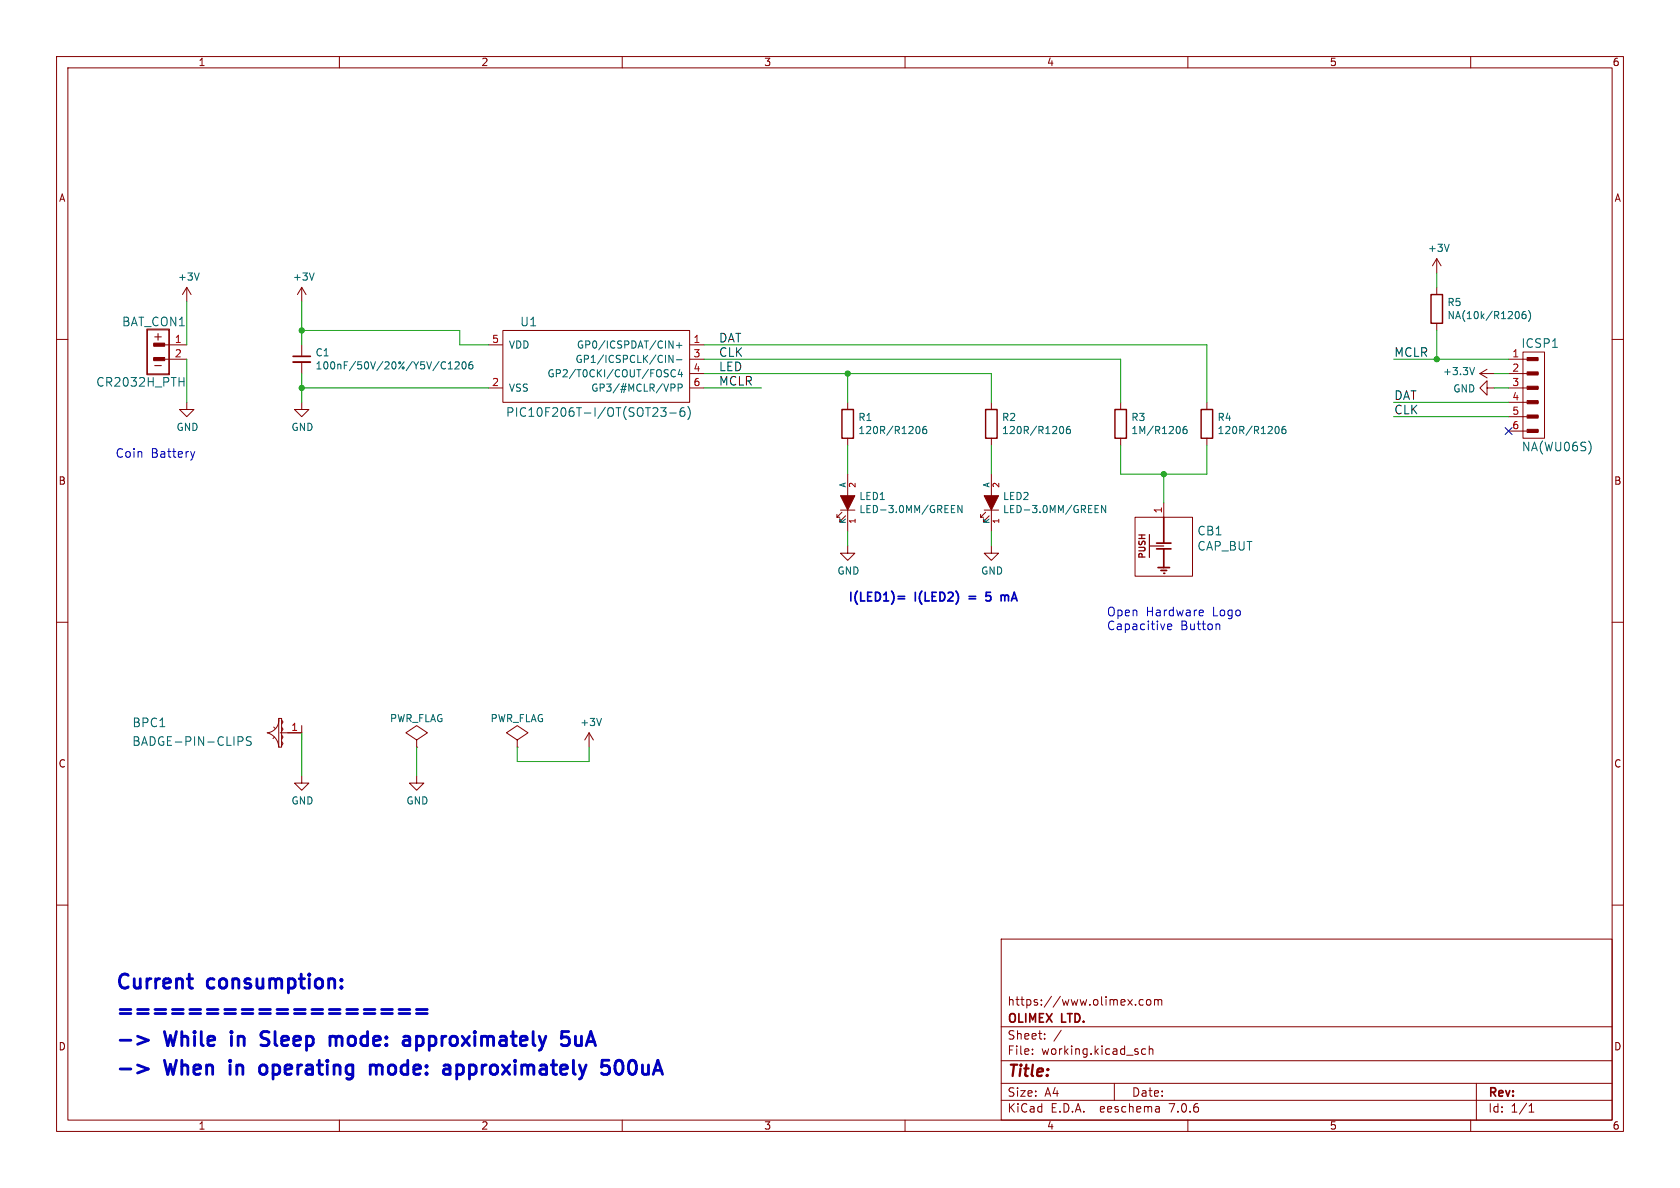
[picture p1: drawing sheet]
(kicad_sch (version 20230121) (generator eeschema)

 (paper "A4")

 (title_block
  (company "OLIMEX LTD.")
  (comment 1 "https://www.olimex.com"))

 (lib_symbols
  (symbol "OSHW-GHOST_Rev_A-rescue:+3.3V" (power) (pin_names (offset 0)) (in_bom yes) (on_board yes)
   (property "Reference" "#PWR" (at 0 -3.81 0) (effects (font (size 1.27 1.27)) hide))
   (property "Value" "+3.3V" (at 0 3.556 0) (effects (font (size 1.27 1.27))))
   (property "Footprint" "" (at 0 0 0) (effects (font (size 1.524 1.524))))
   (property "Datasheet" "" (at 0 0 0) (effects (font (size 1.524 1.524))))
   (symbol "+3.3V_0_1"
    (polyline (pts (xy -0.762 1.27) (xy 0 2.54)) (stroke (width 0) (type solid)) (fill (type none)))
    (polyline (pts (xy 0 0) (xy 0 2.54)) (stroke (width 0) (type solid)) (fill (type none)))
    (polyline (pts (xy 0 2.54) (xy 0.762 1.27)) (stroke (width 0) (type solid)) (fill (type none))))
   (symbol "+3.3V_1_1"
    (pin power_in line (at 0 0 90) (length 0) hide (name "+3V3" (effects (font (size 1.27 1.27)))) (number "1" (effects (font (size 1.27 1.27)))))))
  (symbol "OSHW-GHOST_Rev_A-rescue:+3V" (power) (pin_names (offset 0)) (in_bom yes) (on_board yes)
   (property "Reference" "#PWR" (at 0 -3.81 0) (effects (font (size 1.27 1.27)) hide))
   (property "Value" "+3V" (at 0 3.556 0) (effects (font (size 1.27 1.27))))
   (property "Footprint" "" (at 0 0 0) (effects (font (size 1.524 1.524))))
   (property "Datasheet" "" (at 0 0 0) (effects (font (size 1.524 1.524))))
   (symbol "+3V_0_1"
    (polyline (pts (xy -0.762 1.27) (xy 0 2.54)) (stroke (width 0) (type solid)) (fill (type none)))
    (polyline (pts (xy 0 0) (xy 0 2.54)) (stroke (width 0) (type solid)) (fill (type none)))
    (polyline (pts (xy 0 2.54) (xy 0.762 1.27)) (stroke (width 0) (type solid)) (fill (type none))))
   (symbol "+3V_1_1"
    (pin power_in line (at 0 0 90) (length 0) hide (name "+3V3" (effects (font (size 1.27 1.27)))) (number "1" (effects (font (size 1.27 1.27)))))))
  (symbol "OSHW-GHOST_Rev_A-rescue:BADGE-PIN-CLIPS" (pin_names (offset 1.016)) (in_bom yes) (on_board yes)
   (property "Reference" "BPC" (at 0 12.7 0) (effects (font (size 1.524 1.524))))
   (property "Value" "BADGE-PIN-CLIPS" (at 0 -12.7 0) (effects (font (size 1.524 1.524))))
   (property "Footprint" "" (at 0 0 0) (effects (font (size 1.524 1.524)) hide))
   (property "Datasheet" "" (at 0 0 0) (effects (font (size 1.524 1.524)) hide))
   (symbol "BADGE-PIN-CLIPS_0_1"
    (arc (start -2.286 0) (mid -0.722 0.8362) (end -0.254 2.54) (stroke (width 0) (type solid)) (fill (type none)))
    (arc (start -0.254 -2.54) (mid -0.8497 -0.9318) (end -2.286 0) (stroke (width 0) (type solid)) (fill (type none)))
    (rectangle (start -0.254 2.54) (end 0.254 -2.54) (stroke (width 0) (type solid)) (fill (type none)))
    (polyline (pts (xy -1.016 -0.762) (xy -1.27 -1.016)) (stroke (width 0) (type solid)) (fill (type none)))
    (polyline (pts (xy -0.889 0.762) (xy -1.143 1.016)) (stroke (width 0) (type solid)) (fill (type none)))
    (polyline (pts (xy 0 0) (xy 3.81 0)) (stroke (width 0) (type solid)) (fill (type none)))
    (polyline (pts (xy 3.81 1.27) (xy 3.81 -1.27)) (stroke (width 0) (type solid)) (fill (type none)))
    (polyline (pts (xy 0.254 -1.524) (xy 0.508 -1.905) (xy 0.254 -2.286)) (stroke (width 0) (type solid)) (fill (type none)))
    (polyline (pts (xy 0.254 -0.381) (xy 0.508 -0.762) (xy 0.254 -1.143)) (stroke (width 0) (type solid)) (fill (type none)))
    (polyline (pts (xy 0.254 1.016) (xy 0.508 0.635) (xy 0.254 0.254)) (stroke (width 0) (type solid)) (fill (type none)))
    (polyline (pts (xy 0.254 2.286) (xy 0.508 1.905) (xy 0.254 1.524)) (stroke (width 0) (type solid)) (fill (type none))))
   (symbol "BADGE-PIN-CLIPS_1_1"
    (pin power_in line (at 3.81 0 180) (length 2.4892) (name "~" (effects (font (size 1.27 1.27)))) (number "1" (effects (font (size 1.27 1.27)))))))
  (symbol "OSHW-GHOST_Rev_A-rescue:BAT_CON" (pin_names (offset 1.016)) (in_bom yes) (on_board yes)
   (property "Reference" "BAT_CON" (at 0.635 5.08 0) (effects (font (size 1.524 1.524))))
   (property "Value" "BAT_CON" (at 0 -5.334 0) (effects (font (size 1.524 1.524))))
   (property "Footprint" "" (at 0 0 0) (effects (font (size 1.524 1.524))))
   (property "Datasheet" "" (at 0 0 0) (effects (font (size 1.524 1.524))))
   (symbol "BAT_CON_0_0"
    (rectangle (start -2.0066 4.064) (end 1.9812 -4.0132) (stroke (width 0) (type solid)) (fill (type none)))
    (rectangle (start -1.905 3.9116) (end 1.8796 -3.8608) (stroke (width 0) (type solid)) (fill (type none)))
    (rectangle (start -1.1684 -0.9652) (end 0.762 -1.524) (stroke (width 0) (type solid)) (fill (type none)))
    (rectangle (start -1.1684 1.5748) (end 0.762 1.016) (stroke (width 0) (type solid)) (fill (type none)))
    (rectangle (start -1.0414 1.3716) (end 0.635 1.1684) (stroke (width 0) (type solid)) (fill (type none)))
    (rectangle (start -0.9398 -1.143) (end 0.7366 -1.3462) (stroke (width 0) (type solid)) (fill (type none)))
    (polyline (pts (xy -1.905 -1.27) (xy -1.143 -1.27)) (stroke (width 0) (type solid)) (fill (type none)))
    (polyline (pts (xy -1.905 1.27) (xy -1.143 1.27)) (stroke (width 0) (type solid)) (fill (type none)))
    (rectangle (start 0.6858 1.2446) (end -0.9652 1.3462) (stroke (width 0) (type solid)) (fill (type none)))
    (rectangle (start 0.7112 -1.3208) (end -0.9398 -1.2192) (stroke (width 0) (type solid)) (fill (type none)))
    (rectangle (start 0.7112 1.1176) (end -1.0668 1.4732) (stroke (width 0) (type solid)) (fill (type none)))
    (rectangle (start 0.7366 -1.4224) (end -1.0414 -1.0668) (stroke (width 0) (type solid)) (fill (type none)))
    (text "+" (at 0 2.794 0) (effects (font (size 1.524 1.524))))
    (text "-" (at 0 -2.286 0) (effects (font (size 1.524 1.524)))))
   (symbol "BAT_CON_1_1"
    (pin passive line (at -5.08 1.27 0) (length 2.9972) (name "~" (effects (font (size 1.27 1.27)))) (number "1" (effects (font (size 1.27 1.27)))))
    (pin passive line (at -5.08 -1.27 0) (length 2.9972) (name "~" (effects (font (size 1.27 1.27)))) (number "2" (effects (font (size 1.27 1.27)))))))
  (symbol "OSHW-GHOST_Rev_A-rescue:C" (pin_numbers hide) (pin_names (offset 0.254) hide) (in_bom yes) (on_board yes)
   (property "Reference" "C" (at 0.254 1.778 0) (effects (font (size 1.27 1.27)) (justify left)))
   (property "Value" "C" (at 0.254 -2.032 0) (effects (font (size 1.27 1.27)) (justify left)))
   (property "Footprint" "" (at 0 0 0) (effects (font (size 1.524 1.524))))
   (property "Datasheet" "" (at 0 0 0) (effects (font (size 1.524 1.524))))
   (symbol "C_0_1"
    (polyline (pts (xy -1.524 -0.508) (xy 1.524 -0.508)) (stroke (width 0.3302) (type solid)) (fill (type none)))
    (polyline (pts (xy -1.524 0.508) (xy 1.524 0.508)) (stroke (width 0.3048) (type solid)) (fill (type none))))
   (symbol "C_1_1"
    (pin passive line (at 0 2.54 270) (length 1.905) (name "~" (effects (font (size 1.016 1.016)))) (number "1" (effects (font (size 1.016 1.016)))))
    (pin passive line (at 0 -2.54 90) (length 2.032) (name "~" (effects (font (size 1.016 1.016)))) (number "2" (effects (font (size 1.016 1.016)))))))
  (symbol "OSHW-GHOST_Rev_A-rescue:CAP_BUT" (pin_names (offset 1.016)) (in_bom yes) (on_board yes)
   (property "Reference" "CB" (at -3.81 6.858 0) (effects (font (size 1.524 1.524))))
   (property "Value" "CAP_BUT" (at -0.254 -7.112 0) (effects (font (size 1.524 1.524))))
   (property "Footprint" "" (at 0 0 0) (effects (font (size 1.524 1.524)) hide))
   (property "Datasheet" "" (at 0 0 0) (effects (font (size 1.524 1.524)) hide))
   (symbol "CAP_BUT_0_0"
    (polyline (pts (xy -2.54 0) (xy 0 0)) (stroke (width 0.2032) (type solid)) (fill (type none)))
    (polyline (pts (xy -2.54 2.032) (xy -2.54 -2.032)) (stroke (width 0.2032) (type solid)) (fill (type none)))
    (polyline (pts (xy -1.016 -3.81) (xy 1.016 -3.81)) (stroke (width 0.3048) (type solid)) (fill (type none)))
    (polyline (pts (xy -0.508 -4.318) (xy 0.508 -4.318)) (stroke (width 0.3048) (type solid)) (fill (type none)))
    (polyline (pts (xy 0 -4.826) (xy 0 -4.826)) (stroke (width 0.3048) (type solid)) (fill (type none)))
    (polyline (pts (xy 0 0.508) (xy 0 5.08)) (stroke (width 0.3048) (type solid)) (fill (type none)))
    (polyline (pts (xy -1.27 -0.508) (xy 0 -0.508) (xy 1.27 -0.508)) (stroke (width 0.3048) (type solid)) (fill (type none)))
    (polyline (pts (xy -1.27 0.508) (xy 0 0.508) (xy 1.27 0.508)) (stroke (width 0.3048) (type solid)) (fill (type none)))
    (polyline (pts (xy 0 -0.508) (xy 0 -3.048) (xy 0 -3.81)) (stroke (width 0.3048) (type solid)) (fill (type none)))
    (text "PUSH" (at -3.81 0 900) (effects (font (size 1.0922 1.0922) bold))))
   (symbol "CAP_BUT_0_1"
    (rectangle (start -5.08 5.08) (end 5.08 -5.334) (stroke (width 0) (type solid)) (fill (type none))))
   (symbol "CAP_BUT_1_1"
    (pin bidirectional line (at 0 7.62 270) (length 2.4892) (name "~" (effects (font (size 1.27 1.27)))) (number "1" (effects (font (size 1.27 1.27)))))))
  (symbol "OSHW-GHOST_Rev_A-rescue:CON6" (pin_names (offset 1.016)) (in_bom yes) (on_board yes)
   (property "Reference" "CON" (at -1.27 7.62 0) (effects (font (size 1.524 1.524))))
   (property "Value" "CON6" (at -1.27 -10.16 0) (effects (font (size 1.524 1.524))))
   (property "Footprint" "" (at -1.905 3.81 0) (effects (font (size 1.524 1.524))))
   (property "Datasheet" "" (at -1.905 3.81 0) (effects (font (size 1.524 1.524))))
   (symbol "CON6_0_0"
    (rectangle (start -2.6416 -7.7724) (end -0.8636 -7.4168) (stroke (width 0) (type solid)) (fill (type none)))
    (rectangle (start -2.6416 -5.2324) (end -0.8636 -4.8768) (stroke (width 0) (type solid)) (fill (type none)))
    (rectangle (start -2.6416 -2.6924) (end -0.8636 -2.3368) (stroke (width 0) (type solid)) (fill (type none)))
    (rectangle (start -2.6416 -0.1524) (end -0.8636 0.2032) (stroke (width 0) (type solid)) (fill (type none)))
    (rectangle (start -2.6416 2.3876) (end -0.8636 2.7432) (stroke (width 0) (type solid)) (fill (type none)))
    (rectangle (start -2.6162 -7.6708) (end -0.9652 -7.5692) (stroke (width 0) (type solid)) (fill (type none)))
    (rectangle (start -2.6162 -5.1308) (end -0.9652 -5.0292) (stroke (width 0) (type solid)) (fill (type none)))
    (rectangle (start -2.6162 -2.5908) (end -0.9652 -2.4892) (stroke (width 0) (type solid)) (fill (type none)))
    (rectangle (start -2.6162 -0.0508) (end -0.9652 0.0508) (stroke (width 0) (type solid)) (fill (type none)))
    (rectangle (start -2.6162 2.4892) (end -0.9652 2.5908) (stroke (width 0) (type solid)) (fill (type none)))
    (rectangle (start -2.6162 4.9276) (end -0.8382 5.2832) (stroke (width 0) (type solid)) (fill (type none)))
    (rectangle (start -2.5908 5.0546) (end -0.9398 5.1562) (stroke (width 0) (type solid)) (fill (type none)))
    (rectangle (start -0.9652 -7.493) (end -2.6416 -7.6962) (stroke (width 0) (type solid)) (fill (type none)))
    (rectangle (start -0.9652 -4.953) (end -2.6416 -5.1562) (stroke (width 0) (type solid)) (fill (type none)))
    (rectangle (start -0.9652 -2.413) (end -2.6416 -2.6162) (stroke (width 0) (type solid)) (fill (type none)))
    (rectangle (start -0.9652 0.127) (end -2.6416 -0.0762) (stroke (width 0) (type solid)) (fill (type none)))
    (rectangle (start -0.9652 2.667) (end -2.6416 2.4638) (stroke (width 0) (type solid)) (fill (type none)))
    (rectangle (start -0.8636 5.1816) (end -2.54 4.9784) (stroke (width 0) (type solid)) (fill (type none)))
    (rectangle (start -0.7366 -7.3152) (end -2.667 -7.874) (stroke (width 0) (type solid)) (fill (type none)))
    (rectangle (start -0.7366 -4.7752) (end -2.667 -5.334) (stroke (width 0) (type solid)) (fill (type none)))
    (rectangle (start -0.7366 -2.2352) (end -2.667 -2.794) (stroke (width 0) (type solid)) (fill (type none)))
    (rectangle (start -0.7366 0.3048) (end -2.667 -0.254) (stroke (width 0) (type solid)) (fill (type none)))
    (rectangle (start -0.7366 2.8448) (end -2.667 2.286) (stroke (width 0) (type solid)) (fill (type none)))
    (rectangle (start -0.7366 5.3848) (end -2.667 4.826) (stroke (width 0) (type solid)) (fill (type none)))
    (polyline (pts (xy 0 -7.62) (xy -0.762 -7.62)) (stroke (width 0) (type solid)) (fill (type none)))
    (polyline (pts (xy 0 -5.08) (xy -0.762 -5.08)) (stroke (width 0) (type solid)) (fill (type none)))
    (polyline (pts (xy 0 -2.54) (xy -0.762 -2.54)) (stroke (width 0) (type solid)) (fill (type none)))
    (polyline (pts (xy 0 0) (xy -0.762 0)) (stroke (width 0) (type solid)) (fill (type none)))
    (polyline (pts (xy 0 2.54) (xy -0.762 2.54)) (stroke (width 0) (type solid)) (fill (type none)))
    (polyline (pts (xy 0 5.08) (xy -0.762 5.08)) (stroke (width 0) (type solid)) (fill (type none))))
   (symbol "CON6_0_1"
    (rectangle (start -3.81 6.35) (end 0 -8.89) (stroke (width 0) (type solid)) (fill (type none))))
   (symbol "CON6_1_1"
    (pin passive line (at 2.54 5.08 180) (length 2.54) (name "~" (effects (font (size 1.27 1.27)))) (number "1" (effects (font (size 1.27 1.27)))))
    (pin passive line (at 2.54 2.54 180) (length 2.54) (name "~" (effects (font (size 1.27 1.27)))) (number "2" (effects (font (size 1.27 1.27)))))
    (pin passive line (at 2.54 0 180) (length 2.54) (name "~" (effects (font (size 1.27 1.27)))) (number "3" (effects (font (size 1.27 1.27)))))
    (pin passive line (at 2.54 -2.54 180) (length 2.54) (name "~" (effects (font (size 1.27 1.27)))) (number "4" (effects (font (size 1.27 1.27)))))
    (pin passive line (at 2.54 -5.08 180) (length 2.54) (name "~" (effects (font (size 1.27 1.27)))) (number "5" (effects (font (size 1.27 1.27)))))
    (pin passive line (at 2.54 -7.62 180) (length 2.54) (name "~" (effects (font (size 1.27 1.27)))) (number "6" (effects (font (size 1.27 1.27)))))))
  (symbol "OSHW-GHOST_Rev_A-rescue:GND" (power) (pin_names (offset 0)) (in_bom yes) (on_board yes)
   (property "Reference" "#PWR" (at 0 -6.35 0) (effects (font (size 1.27 1.27)) hide))
   (property "Value" "GND" (at 0 -3.81 0) (effects (font (size 1.27 1.27))))
   (property "Footprint" "" (at 0 0 0) (effects (font (size 1.524 1.524))))
   (property "Datasheet" "" (at 0 0 0) (effects (font (size 1.524 1.524))))
   (symbol "GND_0_1"
    (polyline (pts (xy 0 0) (xy 0 -1.27) (xy 1.27 -1.27) (xy 0 -2.54) (xy -1.27 -1.27) (xy 0 -1.27)) (stroke (width 0) (type solid)) (fill (type none))))
   (symbol "GND_1_1"
    (pin power_in line (at 0 0 270) (length 0) hide (name "GND" (effects (font (size 1.27 1.27)))) (number "1" (effects (font (size 1.27 1.27)))))))
  (symbol "OSHW-GHOST_Rev_A-rescue:LED" (pin_names (offset 0)) (in_bom yes) (on_board yes)
   (property "Reference" "LED" (at 0 2.54 0) (effects (font (size 1.27 1.27))))
   (property "Value" "LED" (at 0 -2.54 0) (effects (font (size 1.27 1.27))))
   (property "Footprint" "" (at 0 0 0) (effects (font (size 1.524 1.524))))
   (property "Datasheet" "" (at 0 0 0) (effects (font (size 1.524 1.524))))
   (symbol "LED_0_1"
    (polyline (pts (xy -3.302 1.397) (xy -3.302 0.889)) (stroke (width 0) (type solid)) (fill (type none)))
    (polyline (pts (xy -2.54 1.905) (xy -2.032 1.905)) (stroke (width 0) (type solid)) (fill (type none)))
    (polyline (pts (xy -1.27 -1.27) (xy -1.27 1.27)) (stroke (width 0) (type solid)) (fill (type none)))
    (polyline (pts (xy -2.286 0.381) (xy -3.302 1.397) (xy -2.794 1.397)) (stroke (width 0) (type solid)) (fill (type none)))
    (polyline (pts (xy -1.651 1.016) (xy -2.54 1.905) (xy -2.54 1.397)) (stroke (width 0) (type solid)) (fill (type none)))
    (polyline (pts (xy 1.27 -1.27) (xy -1.27 0) (xy 1.27 1.27)) (stroke (width 0) (type solid)) (fill (type outline))))
   (symbol "LED_1_1"
    (pin passive line (at -5.08 0 0) (length 3.81) (name "K" (effects (font (size 1.016 1.016)))) (number "1" (effects (font (size 1.016 1.016)))))
    (pin passive line (at 5.08 0 180) (length 3.81) (name "A" (effects (font (size 1.016 1.016)))) (number "2" (effects (font (size 1.016 1.016)))))))
  (symbol "OSHW-GHOST_Rev_A-rescue:PIC10F206T-I/OT(SOT23-6)" (pin_names (offset 1.016)) (in_bom yes) (on_board yes)
   (property "Reference" "U" (at -14.986 6.35 0) (effects (font (size 1.524 1.524))))
   (property "Value" "PIC10F206T-I/OT(SOT23-6)" (at -1.016 -9.398 0) (effects (font (size 1.524 1.524))))
   (property "Footprint" "" (at -7.62 -5.08 0) (effects (font (size 1.524 1.524)) hide))
   (property "Datasheet" "" (at -7.62 -5.08 0) (effects (font (size 1.524 1.524)) hide))
   (symbol "PIC10F206T-I/OT(SOT23-6)_0_1"
    (rectangle (start -17.78 5.08) (end 15.24 -7.62) (stroke (width 0) (type solid)) (fill (type none))))
   (symbol "PIC10F206T-I/OT(SOT23-6)_1_1"
    (pin bidirectional line (at 17.78 2.54 180) (length 2.4892) (name "GP0/ICSPDAT/CIN+" (effects (font (size 1.27 1.27)))) (number "1" (effects (font (size 1.27 1.27)))))
    (pin power_in line (at -20.32 -5.08 0) (length 2.4892) (name "VSS" (effects (font (size 1.27 1.27)))) (number "2" (effects (font (size 1.27 1.27)))))
    (pin bidirectional line (at 17.78 0 180) (length 2.4892) (name "GP1/ICSPCLK/CIN-" (effects (font (size 1.27 1.27)))) (number "3" (effects (font (size 1.27 1.27)))))
    (pin bidirectional line (at 17.78 -2.54 180) (length 2.4892) (name "GP2/T0CKI/COUT/FOSC4" (effects (font (size 1.27 1.27)))) (number "4" (effects (font (size 1.27 1.27)))))
    (pin power_in line (at -20.32 2.54 0) (length 2.4892) (name "VDD" (effects (font (size 1.27 1.27)))) (number "5" (effects (font (size 1.27 1.27)))))
    (pin input line (at 17.78 -5.08 180) (length 2.4892) (name "GP3/#MCLR/VPP" (effects (font (size 1.27 1.27)))) (number "6" (effects (font (size 1.27 1.27)))))))
  (symbol "OSHW-GHOST_Rev_A-rescue:PWR_FLAG" (power) (pin_numbers hide) (pin_names (offset 0) hide) (in_bom yes) (on_board yes)
   (property "Reference" "#FLG" (at 0 2.413 0) (effects (font (size 1.27 1.27)) hide))
   (property "Value" "PWR_FLAG" (at 0 4.572 0) (effects (font (size 1.27 1.27))))
   (property "Footprint" "" (at 0 0 0) (effects (font (size 1.524 1.524))))
   (property "Datasheet" "" (at 0 0 0) (effects (font (size 1.524 1.524))))
   (symbol "PWR_FLAG_0_0"
    (pin power_out line (at 0 0 90) (length 0) (name "pwr" (effects (font (size 0.508 0.508)))) (number "1" (effects (font (size 0.508 0.508))))))
   (symbol "PWR_FLAG_0_1"
    (polyline (pts (xy 0 0) (xy 0 1.27) (xy -1.905 2.54) (xy 0 3.81) (xy 1.905 2.54) (xy 0 1.27)) (stroke (width 0) (type solid)) (fill (type none)))))
  (symbol "OSHW-GHOST_Rev_A-rescue:R" (pin_numbers hide) (pin_names (offset 0)) (in_bom yes) (on_board yes)
   (property "Reference" "R" (at 0 2.032 0) (effects (font (size 1.27 1.27))))
   (property "Value" "R" (at 0 0 0) (effects (font (size 1.27 1.27))))
   (property "Footprint" "" (at 0 -1.778 0) (effects (font (size 0.762 0.762))))
   (property "Datasheet" "" (at 0 0 90) (effects (font (size 0.762 0.762))))
   (symbol "R_0_1"
    (rectangle (start 2.54 -1.016) (end -2.54 1.016) (stroke (width 0.254) (type solid)) (fill (type none))))
   (symbol "R_1_1"
    (pin passive line (at -3.81 0 0) (length 1.27) (name "~" (effects (font (size 1.524 1.524)))) (number "1" (effects (font (size 1.524 1.524)))))
    (pin passive line (at 3.81 0 180) (length 1.27) (name "~" (effects (font (size 1.524 1.524)))) (number "2" (effects (font (size 1.524 1.524))))))))

 (junction (at 205.74 83.82) (diameter 0) (color 0 0 0 0))
 (junction (at 53.34 68.58) (diameter 0) (color 0 0 0 0))
 (junction (at 254 63.5) (diameter 0) (color 0 0 0 0))
 (junction (at 53.34 58.42) (diameter 0) (color 0 0 0 0))
 (junction (at 149.86 66.04) (diameter 0) (color 0 0 0 0))

 (no_connect (at 266.7 76.2))

 (wire (pts (xy 246.38 63.5) (xy 254 63.5)) (stroke (width 0) (type default)))
 (wire (pts (xy 198.12 63.5) (xy 198.12 71.12)) (stroke (width 0) (type default)))
 (wire (pts (xy 266.7 71.12) (xy 246.38 71.12)) (stroke (width 0) (type default)))
 (wire (pts (xy 254 63.5) (xy 266.7 63.5)) (stroke (width 0) (type default)))
 (wire (pts (xy 53.34 66.04) (xy 53.34 68.58)) (stroke (width 0) (type default)))
 (wire (pts (xy 86.36 60.96) (xy 81.28 60.96)) (stroke (width 0) (type default)))
 (wire (pts (xy 213.36 60.96) (xy 213.36 71.12)) (stroke (width 0) (type default)))
 (wire (pts (xy 149.86 66.04) (xy 175.26 66.04)) (stroke (width 0) (type default)))
 (wire (pts (xy 254 58.42) (xy 254 63.5)) (stroke (width 0) (type default)))
 (wire (pts (xy 91.44 134.62) (xy 104.14 134.62)) (stroke (width 0) (type default)))
 (wire (pts (xy 53.34 58.42) (xy 53.34 60.96)) (stroke (width 0) (type default)))
 (wire (pts (xy 33.02 63.5) (xy 33.02 71.12)) (stroke (width 0) (type default)))
 (wire (pts (xy 175.26 66.04) (xy 175.26 71.12)) (stroke (width 0) (type default)))
 (wire (pts (xy 205.74 83.82) (xy 213.36 83.82)) (stroke (width 0) (type default)))
 (wire (pts (xy 91.44 132.08) (xy 91.44 134.62)) (stroke (width 0) (type default)))
 (wire (pts (xy 53.34 129.54) (xy 53.34 137.16)) (stroke (width 0) (type default)))
 (wire (pts (xy 264.16 66.04) (xy 266.7 66.04)) (stroke (width 0) (type default)))
 (wire (pts (xy 205.74 88.9) (xy 205.74 83.82)) (stroke (width 0) (type default)))
 (wire (pts (xy 104.14 134.62) (xy 104.14 132.08)) (stroke (width 0) (type default)))
 (wire (pts (xy 254 48.26) (xy 254 50.8)) (stroke (width 0) (type default)))
 (wire (pts (xy 175.26 93.98) (xy 175.26 96.52)) (stroke (width 0) (type default)))
 (wire (pts (xy 264.16 68.58) (xy 266.7 68.58)) (stroke (width 0) (type default)))
 (wire (pts (xy 149.86 93.98) (xy 149.86 96.52)) (stroke (width 0) (type default)))
 (wire (pts (xy 81.28 58.42) (xy 53.34 58.42)) (stroke (width 0) (type default)))
 (wire (pts (xy 124.46 66.04) (xy 149.86 66.04)) (stroke (width 0) (type default)))
 (wire (pts (xy 266.7 73.66) (xy 246.38 73.66)) (stroke (width 0) (type default)))
 (wire (pts (xy 124.46 60.96) (xy 213.36 60.96)) (stroke (width 0) (type default)))
 (wire (pts (xy 149.86 71.12) (xy 149.86 66.04)) (stroke (width 0) (type default)))
 (wire (pts (xy 124.46 68.58) (xy 134.62 68.58)) (stroke (width 0) (type default)))
 (wire (pts (xy 175.26 78.74) (xy 175.26 83.82)) (stroke (width 0) (type default)))
 (wire (pts (xy 86.36 68.58) (xy 53.34 68.58)) (stroke (width 0) (type default)))
 (wire (pts (xy 124.46 63.5) (xy 198.12 63.5)) (stroke (width 0) (type default)))
 (wire (pts (xy 213.36 83.82) (xy 213.36 78.74)) (stroke (width 0) (type default)))
 (wire (pts (xy 53.34 68.58) (xy 53.34 71.12)) (stroke (width 0) (type default)))
 (wire (pts (xy 81.28 60.96) (xy 81.28 58.42)) (stroke (width 0) (type default)))
 (wire (pts (xy 149.86 78.74) (xy 149.86 83.82)) (stroke (width 0) (type default)))
 (wire (pts (xy 198.12 83.82) (xy 205.74 83.82)) (stroke (width 0) (type default)))
 (wire (pts (xy 73.66 137.16) (xy 73.66 132.08)) (stroke (width 0) (type default)))
 (wire (pts (xy 33.02 60.96) (xy 33.02 53.34)) (stroke (width 0) (type default)))
 (wire (pts (xy 198.12 78.74) (xy 198.12 83.82)) (stroke (width 0) (type default)))
 (wire (pts (xy 53.34 53.34) (xy 53.34 58.42)) (stroke (width 0) (type default)))

 (text "I(LED1)= I(LED2) = 5 mA" (at 149.86 106.68 0) (effects (font (size 1.524 1.524) (thickness 0.3048) bold) (justify left bottom)))
 (text "Current consumption:" (at 20.32 175.26 0) (effects (font (size 2.4892 2.4892) (thickness 0.4978) bold) (justify left bottom)))
 (text "-> When in operating mode: approximately 500uA" (at 20.32 190.5 0) (effects (font (size 2.4892 2.4892) (thickness 0.4978) bold) (justify left bottom)))
 (text "Open Hardware Logo\nCapacitive Button" (at 195.58 111.76 0) (effects (font (size 1.524 1.524)) (justify left bottom)))
 (text "==================" (at 20.32 180.34 0) (effects (font (size 2.4892 2.4892) (thickness 0.4978) bold) (justify left bottom)))
 (text "-> While in Sleep mode: approximately 5uA" (at 20.32 185.42 0) (effects (font (size 2.4892 2.4892) (thickness 0.4978) bold) (justify left bottom)))
 (text "Coin Battery" (at 20.32 81.28 0) (effects (font (size 1.524 1.524)) (justify left bottom)))

 (label "DAT" (at 127 60.96 0) (effects (font (size 1.524 1.524)) (justify left bottom)))
 (label "DAT" (at 246.38 71.12 0) (effects (font (size 1.524 1.524)) (justify left bottom)))
 (label "MCLR" (at 127 68.58 0) (effects (font (size 1.524 1.524)) (justify left bottom)))
 (label "LED" (at 127 66.04 0) (effects (font (size 1.524 1.524)) (justify left bottom)))
 (label "MCLR" (at 246.38 63.5 0) (effects (font (size 1.524 1.524)) (justify left bottom)))
 (label "CLK" (at 246.38 73.66 0) (effects (font (size 1.524 1.524)) (justify left bottom)))
 (label "CLK" (at 127 63.5 0) (effects (font (size 1.524 1.524)) (justify left bottom)))

 (symbol (lib_id "OSHW-GHOST_Rev_A-rescue:BAT_CON") (at 27.94 62.23 0) (mirror y) (unit 1) (in_bom yes) (on_board yes) (dnp no)
  (property "Reference" "BAT_CON1" (at 33.02 56.896 0) (effects (font (size 1.524 1.524)) (justify left)))
  (property "Value" "CR2032H_PTH" (at 33.02 67.564 0) (effects (font (size 1.524 1.524)) (justify left)))
  (property "Footprint" "OLIMEX_Connectors-FP:CR2032H_PTH" (at 27.94 62.23 0) (effects (font (size 1.524 1.524)) hide))
  (property "Datasheet" "" (at 27.94 62.23 0) (effects (font (size 1.524 1.524))))
  (property "Fieldname 1" "Value 1" (at 27.94 62.23 0) (effects (font (size 1.524 1.524)) hide))
  (property "Fieldname2" "Value2" (at 27.94 62.23 0) (effects (font (size 1.524 1.524)) hide))
  (property "Fieldname3" "Value3" (at 27.94 62.23 0) (effects (font (size 1.524 1.524)) hide)) (pin "1") (pin "2"))

 (symbol (lib_id "OSHW-GHOST_Rev_A-rescue:PIC10F206T-I/OT(SOT23-6)") (at 106.68 63.5 0) (unit 1) (in_bom yes) (on_board yes) (dnp no)
  (property "Reference" "U1" (at 93.472 56.896 0) (effects (font (size 1.524 1.524))))
  (property "Value" "PIC10F206T-I/OT(SOT23-6)" (at 105.918 72.898 0) (effects (font (size 1.524 1.524))))
  (property "Footprint" "OLIMEX_IC-FP:SOT23-6" (at 99.06 68.58 0) (effects (font (size 1.524 1.524)) hide))
  (property "Datasheet" "" (at 99.06 68.58 0) (effects (font (size 1.524 1.524)) hide))
  (property "Fieldname 1" "Value 1" (at 106.68 63.5 0) (effects (font (size 1.524 1.524)) hide))
  (property "Fieldname2" "Value2" (at 106.68 63.5 0) (effects (font (size 1.524 1.524)) hide))
  (property "Fieldname3" "Value3" (at 106.68 63.5 0) (effects (font (size 1.524 1.524)) hide)) (pin "1") (pin "2") (pin "3") (pin "4") (pin "5") (pin "6"))

 (symbol (lib_id "OSHW-GHOST_Rev_A-rescue:C") (at 53.34 63.5 0) (unit 1) (in_bom yes) (on_board yes) (dnp no)
  (property "Reference" "C1" (at 55.6768 62.3316 0) (effects (font (size 1.27 1.27)) (justify left)))
  (property "Value" "100nF/50V/20%/Y5V/C1206" (at 55.6768 64.643 0) (effects (font (size 1.27 1.27)) (justify left)))
  (property "Footprint" "OLIMEX_RLC-FP:C_1206_5MIL_DWS" (at 53.34 63.5 0) (effects (font (size 1.524 1.524)) hide))
  (property "Datasheet" "" (at 53.34 63.5 0) (effects (font (size 1.524 1.524))))
  (property "Fieldname 1" "Value 1" (at 53.34 63.5 0) (effects (font (size 1.524 1.524)) hide))
  (property "Fieldname2" "Value2" (at 53.34 63.5 0) (effects (font (size 1.524 1.524)) hide))
  (property "Fieldname3" "Value3" (at 53.34 63.5 0) (effects (font (size 1.524 1.524)) hide)) (pin "1") (pin "2"))

 (symbol (lib_id "OSHW-GHOST_Rev_A-rescue:GND") (at 53.34 71.12 0) (unit 1) (in_bom yes) (on_board yes) (dnp no)
  (property "Reference" "#PWR01" (at 53.34 77.47 0) (effects (font (size 1.27 1.27)) hide))
  (property "Value" "GND" (at 53.467 75.5142 0) (effects (font (size 1.27 1.27))))
  (property "Footprint" "" (at 53.34 71.12 0) (effects (font (size 1.524 1.524))))
  (property "Datasheet" "" (at 53.34 71.12 0) (effects (font (size 1.524 1.524)))) (pin "1"))

 (symbol (lib_id "OSHW-GHOST_Rev_A-rescue:GND") (at 33.02 71.12 0) (unit 1) (in_bom yes) (on_board yes) (dnp no)
  (property "Reference" "#PWR02" (at 33.02 77.47 0) (effects (font (size 1.27 1.27)) hide))
  (property "Value" "GND" (at 33.147 75.5142 0) (effects (font (size 1.27 1.27))))
  (property "Footprint" "" (at 33.02 71.12 0) (effects (font (size 1.524 1.524))))
  (property "Datasheet" "" (at 33.02 71.12 0) (effects (font (size 1.524 1.524)))) (pin "1"))

 (symbol (lib_id "OSHW-GHOST_Rev_A-rescue:R") (at 198.12 74.93 270) (unit 1) (in_bom yes) (on_board yes) (dnp no)
  (property "Reference" "R3" (at 199.898 73.7616 90) (effects (font (size 1.27 1.27)) (justify left)))
  (property "Value" "1M/R1206" (at 199.898 76.073 90) (effects (font (size 1.27 1.27)) (justify left)))
  (property "Footprint" "OLIMEX_RLC-FP:R_1206_5MIL_DWS" (at 196.342 74.93 0) (effects (font (size 0.762 0.762)) hide))
  (property "Datasheet" "" (at 198.12 74.93 90) (effects (font (size 0.762 0.762))))
  (property "Fieldname 1" "Value 1" (at 198.12 74.93 0) (effects (font (size 1.524 1.524)) hide))
  (property "Fieldname2" "Value2" (at 198.12 74.93 0) (effects (font (size 1.524 1.524)) hide))
  (property "Fieldname3" "Value3" (at 198.12 74.93 0) (effects (font (size 1.524 1.524)) hide)) (pin "1") (pin "2"))

 (symbol (lib_id "OSHW-GHOST_Rev_A-rescue:R") (at 213.36 74.93 270) (unit 1) (in_bom yes) (on_board yes) (dnp no)
  (property "Reference" "R4" (at 215.138 73.7616 90) (effects (font (size 1.27 1.27)) (justify left)))
  (property "Value" "120R/R1206" (at 215.138 76.073 90) (effects (font (size 1.27 1.27)) (justify left)))
  (property "Footprint" "OLIMEX_RLC-FP:R_1206_5MIL_DWS" (at 211.582 74.93 0) (effects (font (size 0.762 0.762)) hide))
  (property "Datasheet" "" (at 213.36 74.93 90) (effects (font (size 0.762 0.762))))
  (property "Fieldname 1" "Value 1" (at 213.36 74.93 0) (effects (font (size 1.524 1.524)) hide))
  (property "Fieldname2" "Value2" (at 213.36 74.93 0) (effects (font (size 1.524 1.524)) hide))
  (property "Fieldname3" "Value3" (at 213.36 74.93 0) (effects (font (size 1.524 1.524)) hide)) (pin "1") (pin "2"))

 (symbol (lib_id "OSHW-GHOST_Rev_A-rescue:CAP_BUT") (at 205.74 96.52 0) (unit 1) (in_bom yes) (on_board yes) (dnp no)
  (property "Reference" "CB1" (at 211.5312 93.853 0) (effects (font (size 1.524 1.524)) (justify left)))
  (property "Value" "CAP_BUT" (at 211.5312 96.5454 0) (effects (font (size 1.524 1.524)) (justify left)))
  (property "Footprint" "OLIMEX_Buttons-FP:CAP_BUT_LOGO_OPENHARDWARE_16x16" (at 205.74 96.52 0) (effects (font (size 1.524 1.524)) hide))
  (property "Datasheet" "" (at 205.74 96.52 0) (effects (font (size 1.524 1.524)) hide))
  (property "Fieldname 1" "Value 1" (at 205.74 96.52 0) (effects (font (size 1.524 1.524)) hide))
  (property "Fieldname2" "Value2" (at 205.74 96.52 0) (effects (font (size 1.524 1.524)) hide))
  (property "Fieldname3" "Value3" (at 205.74 96.52 0) (effects (font (size 1.524 1.524)) hide)) (pin "1"))

 (symbol (lib_id "OSHW-GHOST_Rev_A-rescue:R") (at 149.86 74.93 270) (unit 1) (in_bom yes) (on_board yes) (dnp no)
  (property "Reference" "R1" (at 151.638 73.7616 90) (effects (font (size 1.27 1.27)) (justify left)))
  (property "Value" "120R/R1206" (at 151.638 76.073 90) (effects (font (size 1.27 1.27)) (justify left)))
  (property "Footprint" "OLIMEX_RLC-FP:R_1206_5MIL_DWS" (at 148.082 74.93 0) (effects (font (size 0.762 0.762)) hide))
  (property "Datasheet" "" (at 149.86 74.93 90) (effects (font (size 0.762 0.762))))
  (property "Fieldname 1" "Value 1" (at 149.86 74.93 0) (effects (font (size 1.524 1.524)) hide))
  (property "Fieldname2" "Value2" (at 149.86 74.93 0) (effects (font (size 1.524 1.524)) hide))
  (property "Fieldname3" "Value3" (at 149.86 74.93 0) (effects (font (size 1.524 1.524)) hide)) (pin "1") (pin "2"))

 (symbol (lib_id "OSHW-GHOST_Rev_A-rescue:R") (at 175.26 74.93 270) (unit 1) (in_bom yes) (on_board yes) (dnp no)
  (property "Reference" "R2" (at 177.038 73.7616 90) (effects (font (size 1.27 1.27)) (justify left)))
  (property "Value" "120R/R1206" (at 177.038 76.073 90) (effects (font (size 1.27 1.27)) (justify left)))
  (property "Footprint" "OLIMEX_RLC-FP:R_1206_5MIL_DWS" (at 173.482 74.93 0) (effects (font (size 0.762 0.762)) hide))
  (property "Datasheet" "" (at 175.26 74.93 90) (effects (font (size 0.762 0.762))))
  (property "Fieldname 1" "Value 1" (at 175.26 74.93 0) (effects (font (size 1.524 1.524)) hide))
  (property "Fieldname2" "Value2" (at 175.26 74.93 0) (effects (font (size 1.524 1.524)) hide))
  (property "Fieldname3" "Value3" (at 175.26 74.93 0) (effects (font (size 1.524 1.524)) hide)) (pin "1") (pin "2"))

 (symbol (lib_id "OSHW-GHOST_Rev_A-rescue:LED") (at 149.86 88.9 90) (unit 1) (in_bom yes) (on_board yes) (dnp no)
  (property "Reference" "LED1" (at 151.8158 87.7316 90) (effects (font (size 1.27 1.27)) (justify right)))
  (property "Value" "LED-3.0MM/GREEN" (at 151.8158 90.043 90) (effects (font (size 1.27 1.27)) (justify right)))
  (property "Footprint" "OLIMEX_LEDs-FP:LED-3mm-PTH-KA" (at 149.86 88.9 0) (effects (font (size 1.524 1.524)) hide))
  (property "Datasheet" "" (at 149.86 88.9 0) (effects (font (size 1.524 1.524))))
  (property "Fieldname 1" "Value 1" (at 149.86 88.9 0) (effects (font (size 1.524 1.524)) hide))
  (property "Fieldname2" "Value2" (at 149.86 88.9 0) (effects (font (size 1.524 1.524)) hide))
  (property "Fieldname3" "Value3" (at 149.86 88.9 0) (effects (font (size 1.524 1.524)) hide)) (pin "1") (pin "2"))

 (symbol (lib_id "OSHW-GHOST_Rev_A-rescue:LED") (at 175.26 88.9 90) (unit 1) (in_bom yes) (on_board yes) (dnp no)
  (property "Reference" "LED2" (at 177.2158 87.7316 90) (effects (font (size 1.27 1.27)) (justify right)))
  (property "Value" "LED-3.0MM/GREEN" (at 177.2158 90.043 90) (effects (font (size 1.27 1.27)) (justify right)))
  (property "Footprint" "OLIMEX_LEDs-FP:LED-3mm-PTH-KA" (at 175.26 88.9 0) (effects (font (size 1.524 1.524)) hide))
  (property "Datasheet" "" (at 175.26 88.9 0) (effects (font (size 1.524 1.524))))
  (property "Fieldname 1" "Value 1" (at 175.26 88.9 0) (effects (font (size 1.524 1.524)) hide))
  (property "Fieldname2" "Value2" (at 175.26 88.9 0) (effects (font (size 1.524 1.524)) hide))
  (property "Fieldname3" "Value3" (at 175.26 88.9 0) (effects (font (size 1.524 1.524)) hide)) (pin "1") (pin "2"))

 (symbol (lib_id "OSHW-GHOST_Rev_A-rescue:GND") (at 149.86 96.52 0) (unit 1) (in_bom yes) (on_board yes) (dnp no)
  (property "Reference" "#PWR05" (at 149.86 102.87 0) (effects (font (size 1.27 1.27)) hide))
  (property "Value" "GND" (at 149.987 100.9142 0) (effects (font (size 1.27 1.27))))
  (property "Footprint" "" (at 149.86 96.52 0) (effects (font (size 1.524 1.524))))
  (property "Datasheet" "" (at 149.86 96.52 0) (effects (font (size 1.524 1.524)))) (pin "1"))

 (symbol (lib_id "OSHW-GHOST_Rev_A-rescue:GND") (at 175.26 96.52 0) (unit 1) (in_bom yes) (on_board yes) (dnp no)
  (property "Reference" "#PWR06" (at 175.26 102.87 0) (effects (font (size 1.27 1.27)) hide))
  (property "Value" "GND" (at 175.387 100.9142 0) (effects (font (size 1.27 1.27))))
  (property "Footprint" "" (at 175.26 96.52 0) (effects (font (size 1.524 1.524))))
  (property "Datasheet" "" (at 175.26 96.52 0) (effects (font (size 1.524 1.524)))) (pin "1"))

 (symbol (lib_id "OSHW-GHOST_Rev_A-rescue:CON6") (at 269.24 68.58 0) (mirror y) (unit 1) (in_bom yes) (on_board yes) (dnp no)
  (property "Reference" "ICSP1" (at 272.288 60.706 0) (effects (font (size 1.524 1.524))))
  (property "Value" "NA(WU06S)" (at 275.336 78.994 0) (effects (font (size 1.524 1.524))))
  (property "Footprint" "OLIMEX_Connectors-FP:ICSP-WU06S" (at 271.145 64.77 0) (effects (font (size 1.524 1.524)) hide))
  (property "Datasheet" "" (at 271.145 64.77 0) (effects (font (size 1.524 1.524))))
  (property "Fieldname 1" "Value 1" (at 269.24 68.58 0) (effects (font (size 1.524 1.524)) hide))
  (property "Fieldname2" "Value2" (at 269.24 68.58 0) (effects (font (size 1.524 1.524)) hide))
  (property "Fieldname3" "Value3" (at 269.24 68.58 0) (effects (font (size 1.524 1.524)) hide)) (pin "1") (pin "2") (pin "3") (pin "4") (pin "5") (pin "6"))

 (symbol (lib_id "OSHW-GHOST_Rev_A-rescue:R") (at 254 54.61 270) (unit 1) (in_bom yes) (on_board yes) (dnp no)
  (property "Reference" "R5" (at 255.778 53.4416 90) (effects (font (size 1.27 1.27)) (justify left)))
  (property "Value" "NA(10k/R1206)" (at 255.778 55.753 90) (effects (font (size 1.27 1.27)) (justify left)))
  (property "Footprint" "OLIMEX_RLC-FP:R_1206_5MIL_DWS" (at 252.222 54.61 0) (effects (font (size 0.762 0.762)) hide))
  (property "Datasheet" "" (at 254 54.61 90) (effects (font (size 0.762 0.762))))
  (property "Fieldname 1" "Value 1" (at 254 54.61 0) (effects (font (size 1.524 1.524)) hide))
  (property "Fieldname2" "Value2" (at 254 54.61 0) (effects (font (size 1.524 1.524)) hide))
  (property "Fieldname3" "Value3" (at 254 54.61 0) (effects (font (size 1.524 1.524)) hide)) (pin "1") (pin "2"))

 (symbol (lib_id "OSHW-GHOST_Rev_A-rescue:+3.3V") (at 264.16 66.04 90) (unit 1) (in_bom yes) (on_board yes) (dnp no)
  (property "Reference" "#PWR08" (at 267.97 66.04 0) (effects (font (size 1.27 1.27)) hide))
  (property "Value" "+3.3V" (at 260.9088 65.659 90) (effects (font (size 1.27 1.27)) (justify left)))
  (property "Footprint" "" (at 264.16 66.04 0) (effects (font (size 1.524 1.524))))
  (property "Datasheet" "" (at 264.16 66.04 0) (effects (font (size 1.524 1.524)))) (pin "1"))

 (symbol (lib_id "OSHW-GHOST_Rev_A-rescue:GND") (at 264.16 68.58 270) (unit 1) (in_bom yes) (on_board yes) (dnp no)
  (property "Reference" "#PWR09" (at 257.81 68.58 0) (effects (font (size 1.27 1.27)) hide))
  (property "Value" "GND" (at 260.9088 68.707 90) (effects (font (size 1.27 1.27)) (justify right)))
  (property "Footprint" "" (at 264.16 68.58 0) (effects (font (size 1.524 1.524))))
  (property "Datasheet" "" (at 264.16 68.58 0) (effects (font (size 1.524 1.524)))) (pin "1"))

 (symbol (lib_id "OSHW-GHOST_Rev_A-rescue:GND") (at 53.34 137.16 0) (unit 1) (in_bom yes) (on_board yes) (dnp no)
  (property "Reference" "#PWR010" (at 53.34 143.51 0) (effects (font (size 1.27 1.27)) hide))
  (property "Value" "GND" (at 53.467 141.5542 0) (effects (font (size 1.27 1.27))))
  (property "Footprint" "" (at 53.34 137.16 0) (effects (font (size 1.524 1.524))))
  (property "Datasheet" "" (at 53.34 137.16 0) (effects (font (size 1.524 1.524)))) (pin "1"))

 (symbol (lib_id "OSHW-GHOST_Rev_A-rescue:BADGE-PIN-CLIPS") (at 49.53 129.54 0) (unit 1) (in_bom yes) (on_board yes) (dnp no)
  (property "Reference" "BPC1" (at 26.416 127.762 0) (effects (font (size 1.524 1.524))))
  (property "Value" "BADGE-PIN-CLIPS" (at 34.036 131.064 0) (effects (font (size 1.524 1.524))))
  (property "Footprint" "OLIMEX_Other-FP:BADGE-PIN-CLIPS" (at 49.53 129.54 0) (effects (font (size 1.524 1.524)) hide))
  (property "Datasheet" "" (at 49.53 129.54 0) (effects (font (size 1.524 1.524)) hide))
  (property "Fieldname 1" "Value 1" (at 49.53 129.54 0) (effects (font (size 1.524 1.524)) hide))
  (property "Fieldname2" "Value2" (at 49.53 129.54 0) (effects (font (size 1.524 1.524)) hide))
  (property "Fieldname3" "Value3" (at 49.53 129.54 0) (effects (font (size 1.524 1.524)) hide)) (pin "1"))

 (symbol (lib_id "OSHW-GHOST_Rev_A-rescue:PWR_FLAG") (at 73.66 132.08 0) (unit 1) (in_bom yes) (on_board yes) (dnp no)
  (property "Reference" "#FLG011" (at 73.66 129.667 0) (effects (font (size 1.27 1.27)) hide))
  (property "Value" "PWR_FLAG" (at 73.66 127 0) (effects (font (size 1.27 1.27))))
  (property "Footprint" "" (at 73.66 132.08 0) (effects (font (size 1.524 1.524))))
  (property "Datasheet" "" (at 73.66 132.08 0) (effects (font (size 1.524 1.524)))) (pin "1"))

 (symbol (lib_id "OSHW-GHOST_Rev_A-rescue:GND") (at 73.66 137.16 0) (unit 1) (in_bom yes) (on_board yes) (dnp no)
  (property "Reference" "#PWR012" (at 73.66 143.51 0) (effects (font (size 1.27 1.27)) hide))
  (property "Value" "GND" (at 73.787 141.5542 0) (effects (font (size 1.27 1.27))))
  (property "Footprint" "" (at 73.66 137.16 0) (effects (font (size 1.524 1.524))))
  (property "Datasheet" "" (at 73.66 137.16 0) (effects (font (size 1.524 1.524)))) (pin "1"))

 (symbol (lib_id "OSHW-GHOST_Rev_A-rescue:PWR_FLAG") (at 91.44 132.08 0) (mirror y) (unit 1) (in_bom yes) (on_board yes) (dnp no)
  (property "Reference" "#FLG014" (at 91.44 129.667 0) (effects (font (size 1.27 1.27)) hide))
  (property "Value" "PWR_FLAG" (at 91.44 127 0) (effects (font (size 1.27 1.27))))
  (property "Footprint" "" (at 91.44 132.08 0) (effects (font (size 1.524 1.524))))
  (property "Datasheet" "" (at 91.44 132.08 0) (effects (font (size 1.524 1.524)))) (pin "1"))

 (symbol (lib_id "OSHW-GHOST_Rev_A-rescue:+3V") (at 33.02 53.34 0) (unit 1) (in_bom yes) (on_board yes) (dnp no)
  (property "Reference" "#PWR?" (at 33.02 57.15 0) (effects (font (size 1.27 1.27)) hide))
  (property "Value" "+3V" (at 33.401 48.9458 0) (effects (font (size 1.27 1.27))))
  (property "Footprint" "" (at 33.02 53.34 0) (effects (font (size 1.524 1.524))))
  (property "Datasheet" "" (at 33.02 53.34 0) (effects (font (size 1.524 1.524)))) (pin "1"))

 (symbol (lib_id "OSHW-GHOST_Rev_A-rescue:+3V") (at 53.34 53.34 0) (unit 1) (in_bom yes) (on_board yes) (dnp no)
  (property "Reference" "#PWR?" (at 53.34 57.15 0) (effects (font (size 1.27 1.27)) hide))
  (property "Value" "+3V" (at 53.721 48.9458 0) (effects (font (size 1.27 1.27))))
  (property "Footprint" "" (at 53.34 53.34 0) (effects (font (size 1.524 1.524))))
  (property "Datasheet" "" (at 53.34 53.34 0) (effects (font (size 1.524 1.524)))) (pin "1"))

 (symbol (lib_id "OSHW-GHOST_Rev_A-rescue:+3V") (at 254 48.26 0) (unit 1) (in_bom yes) (on_board yes) (dnp no)
  (property "Reference" "#PWR?" (at 254 52.07 0) (effects (font (size 1.27 1.27)) hide))
  (property "Value" "+3V" (at 254.381 43.8658 0) (effects (font (size 1.27 1.27))))
  (property "Footprint" "" (at 254 48.26 0) (effects (font (size 1.524 1.524))))
  (property "Datasheet" "" (at 254 48.26 0) (effects (font (size 1.524 1.524)))) (pin "1"))

 (symbol (lib_id "OSHW-GHOST_Rev_A-rescue:+3V") (at 104.14 132.08 0) (unit 1) (in_bom yes) (on_board yes) (dnp no)
  (property "Reference" "#PWR?" (at 104.14 135.89 0) (effects (font (size 1.27 1.27)) hide))
  (property "Value" "+3V" (at 104.521 127.6858 0) (effects (font (size 1.27 1.27))))
  (property "Footprint" "" (at 104.14 132.08 0) (effects (font (size 1.524 1.524))))
  (property "Datasheet" "" (at 104.14 132.08 0) (effects (font (size 1.524 1.524)))) (pin "1"))

 (sheet_instances (path "" (page "1"))))
